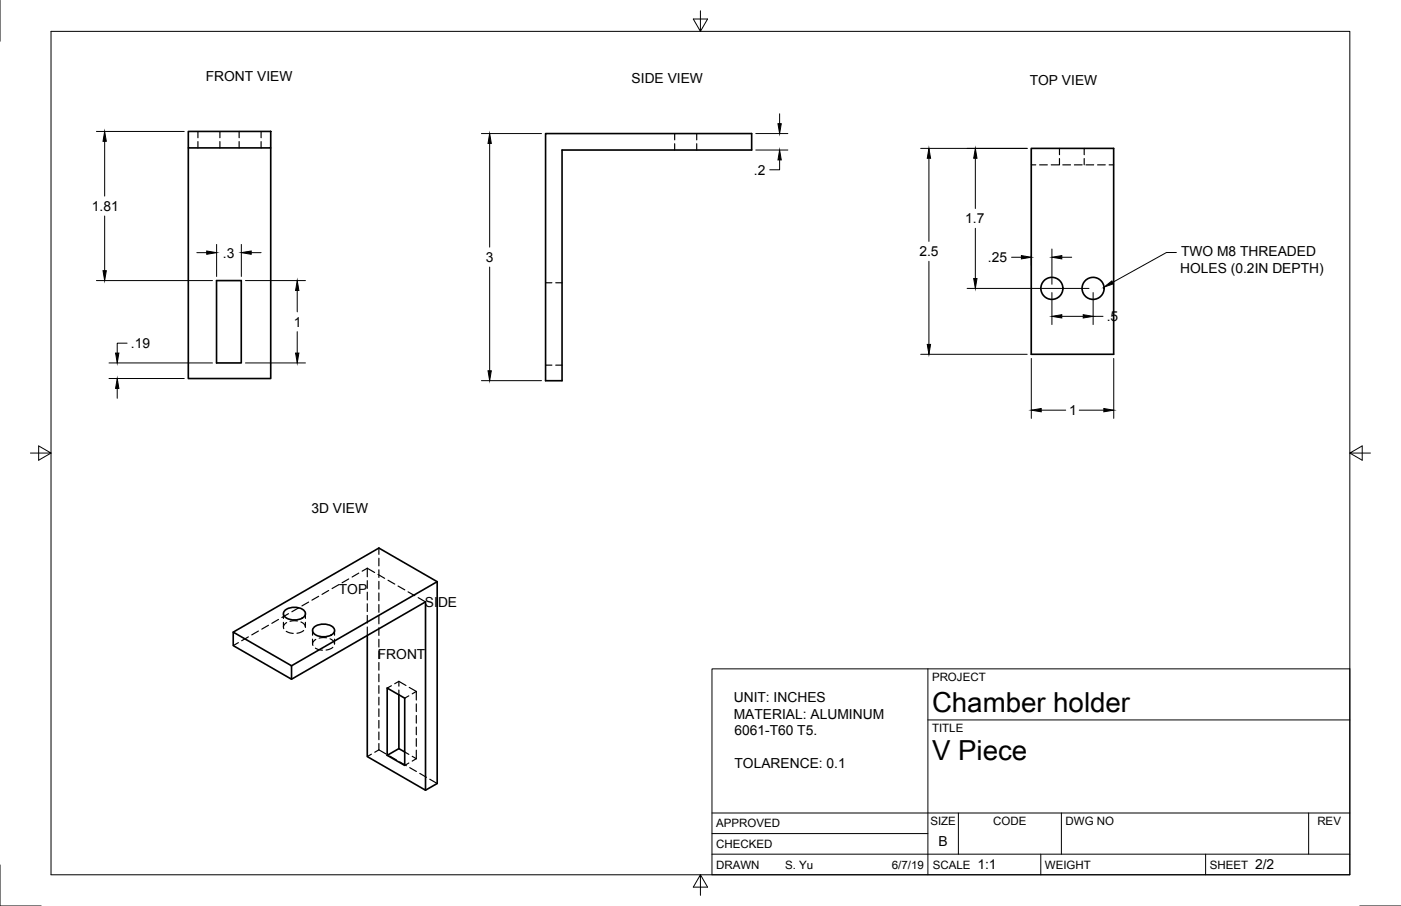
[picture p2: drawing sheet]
<svg xmlns="http://www.w3.org/2000/svg" width="432mm" height="279mm" viewBox="0 0 432 279" stroke-linecap="round" stroke-linejoin="round" font-family="sans-serif">
<!-- layer: Visible -->
<g fill="none" stroke="#000" stroke-width=".51">
<path d="M58 40.5h25.4v5.1h-25.4zM58 45.6v71.1h25.4v-71.1M168.1 41.2h63.6v5.1h-58.5v71.1h-5.1zM317.8 45.8h25.4v63.5h-25.4zM66.7 86.5h7.7v25.4h-7.7zM134.7 179.4l-17.9-10.4-44.9 25.9M71.9 194.9l18 10.4v4.2l-18-10.4zM87.9 188.2a4.7 4.7 0 0 1 6.1 .4 1.67 1.67 0 0 1-1.5 2.3 4.6 4.6 0 0 1-5-1 1.28 1.28 0 0 1 .4-1.7zM96.8 193.4a4.7 4.7 0 0 1 6.1 .4 1.67 1.67 0 0 1-1.4 2.3 4.6 4.6 0 0 1-5-1 1.28 1.28 0 0 1 .3-1.7zM113.2 196v37.3l17.9 10.4v-58.1l-41.2 23.9M89.9 205.3l44.8-25.9v62.2l-3.6 2.1M119.3 212.2l5.4 3.1v20.8l-5.4-3.2z"/>
<path d="M122.9 214.3v16.6M122.9 230.9l1.8 1M122.9 230.9l-3.6 2"/>
<circle cx="324.2" cy="88.9" r="3.4"/>
<circle cx="336.9" cy="88.9" r="3.4"/>
</g>
<!-- layer: Hidden -->
<g fill="none" stroke="#000" stroke-width=".36">
<path d="M61 40.5v2M61 43.7v1.9M67.8 40.5v2M67.8 43.7v1.9M73.7 40.5v2M73.7 43.7v1.9M80.5 40.5v2M80.5 43.7v1.9M207.9 41.2v1.9M207.9 44.3v2M214.7 41.2v1.9M214.7 44.3v2"/>
<path d="M317.8 50.8h1.4M320.4 50.8h2.4M324 50.8h2.4M326.5 45.8v1.9M326.5 48.9v1.9M327.6 50.8h2.3M331.1 50.8h2.4M334.2 45.8v1.9M334.2 48.9v1.9M334.7 50.8h2.4M338.3 50.8h2.4M341.8 50.8h1.4"/>
<path d="M168.1 87.2h2M171.3 87.2h1.9M168.1 112.6h2M171.3 112.6h1.9M107.5 178.5l-2.1 1.2M110.6 176.7l-2.1 1.2M113.2 175.2l2.3 1.4M113.2 175.2v2.7M113.2 179.1v2.3M113.2 175.2l-1.6 .9M116.5 177.1l2.1 1.3M116.8 169v2"/>
<path d="M116.8 172.1v2.4M116.8 175.7v2.4M116.8 179.3v2.4M119.6 178.9l2.1 1.2M73.5 198.2l-1.6 .9M76.6 196.4l-2.1 1.2M79.7 194.6l-2.1 1.2M82.7 192.8l-2 1.2M85.8 191l-2 1.2M87.4 189.3v1.4M87.4 191.9v1.5M88.2 194.7l2.2 .6"/>
<path d="M88.3 192l-.8 .8v1.1M88.9 189.3l-2 1.1M91.7 191.5l-2.3 .1M92 187.5l-2 1.2M92.8 191.8l1 .7 .3 .9M93.6 194.4l-.9 .6-1.2 .3M94.1 189.3v1.4M94.1 191.9v1.5M95.1 185.7l-2.1 1.2M96.3 194.4v1.5M96.3 197.1v1.5M97.2 199.9l2.2 .6"/>
<path d="M97.3 197.2l-.8 .8v1.1M98.2 183.9l-2.1 1.2M100.6 196.7l-2.2 .1M101.3 182.1l-2 1.2M101.7 197l1 .7 .4 .9M102.6 199.6l-.9 .6-1.2 .3M103.1 194.4v1.5M103.1 197.1v1.5M104.4 180.3l-2.1 1.2M113.2 182.6v2.4M113.2 186.2v2.4M113.2 189.8v2.4"/>
<path d="M113.2 193.4v2.6M116.8 182.9v2.4M116.8 186.4v2.4M116.8 190v2.4M116.8 193.6v2.4M116.8 197.1v2.4M122.7 180.7l2.1 1.2M125.8 182.5l2 1.2M128.9 184.3l2.2 1.3M116.8 200.7v2.4M116.8 204.3v2.4M116.8 207.9v2.3"/>
<path d="M116.8 211.4v2.4M116.8 215v2.4M116.8 218.6v2.4M120.6 211.5l-1.3 .7M122.9 210.1l2.2 1.3M122.9 210.1l-1.3 .8M122.9 210.1v1.5M122.9 212.8v1.5M126 214.6l-1.3 .7M126.1 212l2.2 1.2M128.3 213.2l-1.3 .8M128.3 213.2v2.7"/>
<path d="M128.3 217.1v2.4M114.5 232.6l-1.3 .7M116.8 231.2l2.3 1.4M116.8 231.2l-1.3 .8M116.8 222.2v2.3M116.8 225.7v2.4M116.8 229.3v1.9M120.1 233.2l2.1 1.1M123.2 235l2 1.1M124.7 231.9l1.3 .7M126 235.3l-1.3 .8M126.3 236.7l2 1.2"/>
<path d="M127 233.2l1.3 .8M128.3 234l-1.3 .7M128.3 220.6v2.4M128.3 224.2v2.4M128.3 227.8v2.4M128.3 231.4v2.6M129.4 238.5l2 1.2M132.5 240.3l2.2 1.3"/>
</g>
<!-- layer: Border -->
<path d="M0 0v12.7M15.7 9.7h400.3v260.1h-400.3zM215.9 3.3v6.4l-2.2-3.8h4.4l-2.2 3.8M9.4 139.7h6.3l-3.8-2.2v4.4l3.8-2.2M416 139.7l3.8 2.2v-4.4l-3.8 2.2h6.4M0 266.7v12.7h12.7M215.9 269.8l2.2 3.8h-4.4l2.2-3.8v6.3M419.1 279.4h12.7" fill="none" stroke="#000" stroke-width=".31"/>
<!-- layer: Titleblock -->
<path d="M219.4 206.3h196.6v63.5h-196.6zM286 206.3v63.5M286 222h130M219.4 257.1h66.6M219.4 250.7h196.6M295.4 250.7v12.7M327.1 250.7v12.7M403.3 250.7v12.7M219.4 263.4h196.6M320.8 263.4v6.4M371.6 263.4v6.4" fill="none" stroke="#000" stroke-width=".31"/>
<!-- layer: Dimensions -->
<g fill="none" stroke="#000" stroke-width=".31">
<path d="M240.3 35.1v3M29.7 40.5h27.1M32.3 43.6v16.9M148.4 41.2h18.5M150.9 44.2v32M232.9 41.2h9.9M232.9 46.3h9.9M240.3 49.3v3.1h-3.1M283.8 45.8h32.8M286.3 48.8v25.6M300.6 48.8v15.5M32.3 66.6v16.9"/>
<path d="M60.7 77.9h3M66.8 75.4v9.9M74.4 75.4v9.9M77.4 77.9h3.1M300.6 70.4v15.5M311.8 79.3h3M317.9 78.8v3.1M324.2 76.8v10.9M327.3 79.3h3M29.7 86.5h35.8M75.6 86.5h18.5M91.6 89.6v6.6"/>
<path d="M150.9 82.4v31.9M286.3 80.6v25.6M298.1 88.9h37.5M324.2 90.2v9.9M327.3 97.6h6.6M336.9 90.2v9.9M336.9 97.6h3.1M33.6 111.9h31.9M33.6 116.7h23.2M36.1 119.8v3M39.2 105.8h-3.1v3.1M75.6 111.9h18.5"/>
<path d="M91.6 102.3v6.6M148.4 117.4h18.5M283.8 109.3h32.8M317.9 110.5v18.5M343.3 110.5v18.5M320.9 126.5h7.6M332.6 126.5h7.6"/>
</g>
<g fill="#000" stroke="#000" stroke-width=".31">
<path d="M239.8 38.1h1l-.5 3.1zM32.3 40.5l.5 3.1h-1.1zM150.9 41.2l.5 3h-1zM240.3 46.3l.5 3h-1zM286.3 45.8l.5 3h-1zM300.6 45.8l.5 3h-1zM63.7 77.4l3.1 .5-3.1 .5zM74.4 77.9l3-.5v1zM314.8 78.8l3.1 .5-3.1 .5zM324.2 79.3l3.1-.5v1zM31.7 83.5h1.1l-.5 3zM91.6 86.5l.5 3.1h-1z"/>
<path d="M300.1 85.9h1l-.5 3zM324.2 97.6l3.1-.6v1.1zM333.9 97l3 .6-3 .5zM36.1 116.7l.5 3.1h-1zM35.6 108.9h1l-.5 3zM91.1 108.9h1l-.5 3zM150.4 114.3h1l-.5 3.1zM285.8 106.2h1l-.5 3.1zM317.9 126.5l3-.5v1zM340.2 126l3.1 .5-3.1 .5z"/>
</g>
<!-- layer: Annotations -->
<path d="M340.3 88.5l2.4-1.9 .5 .9z" fill="#000" stroke="#000" stroke-width=".31"/>
<path d="M362.6 77.9h-3.1l-16.6 9.2" fill="none" stroke="#000" stroke-width=".31"/>
<g font-size="8.5">
<text x="287.3" y="219.5">Chamber holder</text>
<text x="287.3" y="234.5">V Piece</text>
</g>
<g font-size="4.3">
<text x="63.4" y="24.9">FRONT VIEW</text>
<text x="194.7" y="25.6">SIDE VIEW</text>
<text x="317.4" y="26.2">TOP VIEW</text>
<text x="232.4" y="53.9">.2</text>
<text x="28.3" y="65">1.81</text>
<text x="297.5" y="68.9">1.7</text>
<text x="68.7" y="79.4">.3</text>
<text x="149.7" y="80.8">3</text>
<text x="283.4" y="79">2.5</text>
<text x="304.5" y="80.8">.25</text>
<text x="364" y="79">TWO M8 THREADED</text>
<text x="363.7" y="84.1">HOLES (0.2IN DEPTH)</text>
<text x="90.6" y="100.8">1</text>
<text x="341.1" y="99.1">.5</text>
<text x="40.3" y="107.3">.19</text>
<text x="329.5" y="128">1</text>
<text x="96" y="158.1">3D VIEW</text>
<text x="104.4" y="183.3">TOP</text>
<text x="131" y="187.2">SIDE</text>
<text x="116.5" y="203.2">FRONT</text>
<text x="226.1" y="216.6">UNIT: INCHES</text>
<text x="226.2" y="221.7">MATERIAL: ALUMINUM</text>
<text x="226.3" y="226.7">6061-T60 T5.</text>
<text x="226.4" y="236.9">TOLARENCE: 0.1</text>
<text x="289.3" y="261">B</text>
<text x="301.2" y="268.1">1:1</text>
<text x="386.8" y="268.1">2/2</text>
</g>
<g font-size="3.5">
<text x="287.3" y="210.1">PROJECT</text>
<text x="287.3" y="225.8">TITLE</text>
<text x="220.7" y="255.2">APPROVED</text>
<text x="286.7" y="254.5">SIZE</text>
<text x="306.1" y="254.5">CODE</text>
<text x="328.4" y="254.5">DWG NO</text>
<text x="406" y="254.5">REV</text>
<text x="220.7" y="261.5">CHECKED</text>
<text x="220.7" y="267.9">DRAWN</text>
<text x="242" y="267.9">S. Yu</text>
<text x="274.9" y="267.9">6/7/19</text>
<text x="287.5" y="267.9">SCALE</text>
<text x="322.1" y="267.9">WEIGHT</text>
<text x="372.9" y="267.9">SHEET</text>
</g>
</svg>
